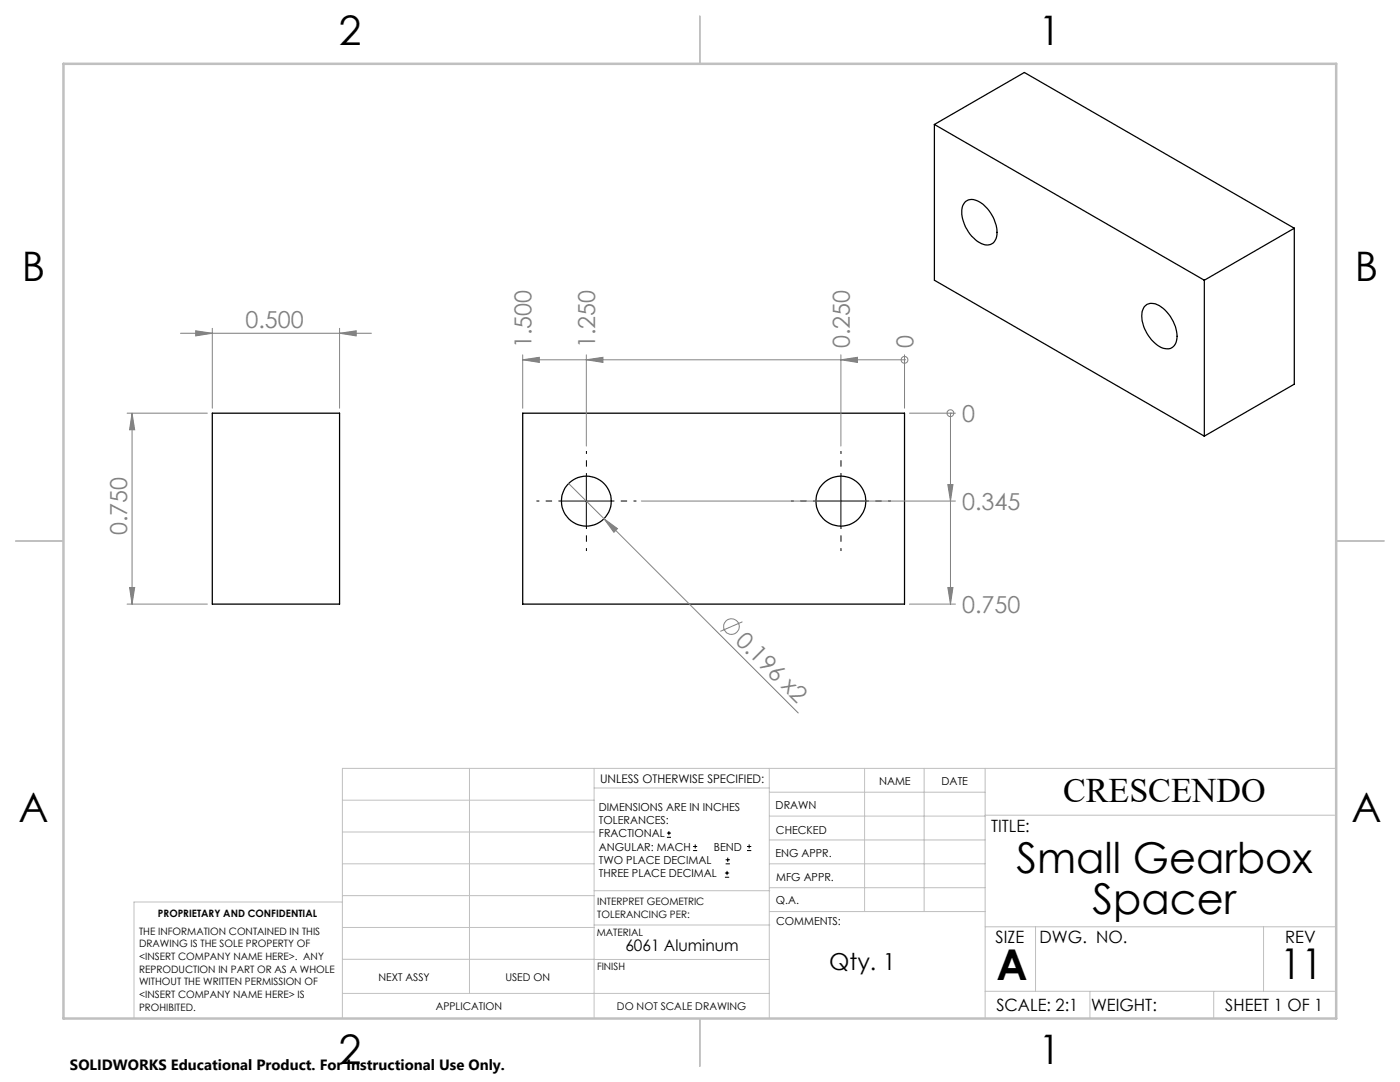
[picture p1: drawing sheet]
<svg xmlns="http://www.w3.org/2000/svg" width="279mm" height="216mm" viewBox="0 0 279 216" stroke-linecap="round" stroke-linejoin="round" font-family="sans-serif">
<g fill="none" stroke="#000" stroke-width=".25">
<path d="M186.5 24.8v31.1l53.8 31.1M186.5 24.8l53.8 31.1M186.5 24.8l17.9-10.3 53.9 31M192.7 40.2a2.79 2.79 0 0 1 3.6 .6 7.2 7.2 0 0 1 2.5 6.8 2.04 2.04 0 0 1-3.3 .8 7.2 7.2 0 0 1-3.4-7.3zM240.3 55.9v31.1M258.3 45.5l-18 10.4M258.3 45.5v31.2l-18 10.3M228.4 61.2a2.41 2.41 0 0 1 3.4 .1 7.4 7.4 0 0 1 3 6.6 1.98 1.98 0 0 1-3 1.5 7.5 7.5 0 0 1-3.9-7.2zM42.4 82.4h25.4v38.1h-25.4zM104.3 82.4h76.2v38.1h-76.2z"/>
<circle cx="117" cy="100" r="5"/>
<circle cx="167.8" cy="100" r="5"/>
</g>
<g fill="none" stroke="#808080" stroke-width=".2">
<path d="M36 66.5h38.1M39.1 66l3.3 .5-3.3 .5zM42.4 65.5v16M67.8 66.5l3.3-.5v1zM67.8 65.5v16M104.3 71.8l3.3-.5v1zM104.3 71.8h76.2M104.3 70.8v10.7M117 71.8l3.3-.5v1zM117 70.8v18.2M167.8 71.8l3.3-.5v1zM167.8 70.8v18.2"/>
<path d="M180.5 71.8h.1M180.5 70.8v10.7M25.4 82.4h16M26.4 82.4l.5 3.4h-1zM26.4 82.4v38.1M113.5 96.5l7 7M128 100h62.7M181.5 82.4h9.2M189.2 96.7h1l-.5 3.3zM189.7 82.4v38.1M189.7 82.4h.1M25.9 117.2h1l-.5 3.3z"/>
<path d="M120.5 103.5l2.7 2-.7 .7zM120.5 103.5l38.8 38.8M189.2 117.2h1l-.5 3.3zM25.4 120.5h16M148.2 124.1l-4.4 1.9M181.5 120.5h9.2"/>
<circle cx="180.5" cy="71.8" r=".68"/>
<circle cx="189.7" cy="82.4" r=".69"/>
<circle cx="146" cy="125" r="1.56"/>
</g>
<g fill="none" stroke="#000" stroke-width=".2">
<path d="M112 100h10M117 95v10M162.8 100h10M167.8 95v10M133.1 167.1h.8M133.1 166.2h.8M133.5 165.8v.9M138.3 169.7h.8M138.3 168.9h.8M138.7 168.5v.8M144.7 175h.8M144.7 174.2h.8"/>
<path d="M144.8 172.4h.9M144.8 171.6h.9M145.1 173.8v.8M145.2 171.1v.9M149.1 169.7h.8M149.1 168.9h.8M149.5 168.5v.8"/>
</g>
<path d="M112 100h-4.9M117 95v-5M122 100h5M162.8 100h-4.9M167.8 95v-5M172.8 100h5M117 105v5M167.8 105v5" fill="none" stroke="#000" stroke-width=".2" stroke-dasharray="15.2 1.3 1.3 1.3" stroke-dashoffset="14.7" stroke-linecap="butt"/>
<g fill="none" stroke="#c0c0c0" stroke-width=".2">
<path d="M68.3 159.7h50.3M93.7 153.3v44.9M118.6 153.3v49.9M118.6 157.2h34.9M153.5 153.3v49.9M153.5 158.1h43.1M172.5 153.3v28.6M184.4 153.3v28.6M196.6 153.3v49.9M266.7 153.3h-198.4v49.9M68.3 178.7h50.3M68.3 172.4h50.3"/>
<path d="M68.3 166h50.3M68.3 180h-41.6v23.2M118.6 177.7h35M153.5 167.6h43.1M153.5 162.8h43.1M153.5 172.4h43.1M153.5 177.1h43.1M196.6 162.7h70.1M68.3 198.2h85.2M68.3 191.4l85.2 .1M68.3 185.1h50.3M118.6 184.6h35"/>
<path d="M153.6 181.9h43M196.6 197.8h70.1M196.6 184.9h70.1M206.7 184.9v12.9M217.5 197.8v5.4M242.2 197.8v5.4M252.2 184.9v12.9"/>
</g>
<path d="M139.7 3.2v9.5M3.1 107.9h9.6M266.7 107.9h9.5M139.7 203.2v9.6" fill="none" stroke="#c0c0c0" stroke-width=".25"/>
<path d="M12.7 12.7h254v190.5h-254z" fill="none" stroke="#c0c0c0" stroke-width=".5"/>
<g fill="#808080">
<path d="M120.5 103.5l2.7 2-.7 .7z"/>
<path d="M67.8 66.5l3.3-.5v1zM39.1 66l3.3 .5-3.3 .5z"/>
<path d="M26.4 82.4l.5 3.4h-1zM25.9 117.2h1l-.5 3.3z"/>
<path d="M189.2 96.7h1l-.5 3.3zM189.2 117.2h1l-.5 3.3z"/>
<path d="M167.8 71.8l3.3-.5v1zM117 71.8l3.3-.5v1zM104.3 71.8l3.3-.5v1z"/>
</g>
<g font-size="8.5">
<text x="202.9" y="174.2">Small Gearbox</text>
<text x="218" y="182.3">Spacer</text>
<text x="198.9" y="195.5">A</text>
<text x="255.5" y="195.4">11</text>
</g>
<g font-size="8.1">
<text x="67.6" y="8.9">2</text>
<text x="207.3" y="8.9">1</text>
<text x="4.4" y="56.2">B</text>
<text x="270.4" y="56.2">B</text>
<text x="3.7" y="164.1">A</text>
<text x="269.7" y="164.1">A</text>
<text x="67.6" y="212.4">2</text>
<text x="207.3" y="212.4">1</text>
</g>
<text font-size="6.9" x="212.2" y="160.1">CRESCENDO</text>
<g font-size="4.7" fill="#808080">
<text x="49" y="65.5">0.500</text>
<text x="106.1" y="69.5" transform="rotate(-90 106.1 69.5)">1.500</text>
<text x="118.8" y="69.5" transform="rotate(-90 118.8 69.5)">1.250</text>
<text x="169.6" y="69.5" transform="rotate(-90 169.6 69.5)">0.250</text>
<text x="182.3" y="69.5" transform="rotate(-90 182.3 69.5)">0</text>
<text x="192" y="84.2">0</text>
<text x="192" y="101.7">0.345</text>
<text x="25.4" y="106.8" transform="rotate(-90 25.4 106.8)">0.750</text>
<text x="192" y="122.3">0.750</text>
<text x="146.6" y="128" transform="rotate(45 146.6 128)">0.196 x2</text>
</g>
<text font-size="4.7" x="165.5" y="193.5">Qty. 1</text>
<g font-size="3.4">
<text x="197.8" y="166">TITLE:</text>
<text x="198.7" y="188.1">SIZE</text>
<text x="207.5" y="188.1">DWG. NO.</text>
<text x="256.5" y="188.2">REV</text>
<text x="198.8" y="201.7">SCALE: 2:1</text>
<text x="217.7" y="201.8">WEIGHT:</text>
<text x="244.5" y="201.7">SHEET 1 OF 1</text>
</g>
<text font-size="3.2" x="124.8" y="189.8">6061 Aluminum</text>
<text font-size="3" x="14" y="213.5">SOLIDWORKS Educational Product. For Instructional Use Only.</text>
<text font-size="2.4" x="119.8" y="156.2">UNLESS OTHERWISE SPECIFIED:</text>
<g font-size="2.2">
<text x="119.5" y="161.8">DIMENSIONS ARE IN INCHES</text>
<text x="154.8" y="161.4">DRAWN</text>
<text x="175.4" y="156.6">NAME</text>
<text x="187.9" y="156.7">DATE</text>
<text x="119.5" y="164.4">TOLERANCES:</text>
<text x="119.5" y="167.1">FRACTIONAL</text>
<text x="154.9" y="166.3">CHECKED</text>
<text x="119.5" y="169.7">ANGULAR: MACH</text>
<text x="119.5" y="172.4">TWO PLACE DECIMAL</text>
<text x="142.5" y="169.7">BEND</text>
<text x="154.8" y="171">ENG APPR.</text>
<text x="119.5" y="175">THREE PLACE DECIMAL</text>
<text x="154.9" y="175.7">MFG APPR.</text>
<text x="154.9" y="180.4">Q.A.</text>
<text x="154.9" y="184.6">COMMENTS:</text>
</g>
<g font-size="2.1">
<text x="75.5" y="195.7">NEXT ASSY</text>
<text x="100.9" y="195.7">USED ON</text>
<text x="86.9" y="201.5">APPLICATION</text>
<text x="123.1" y="201.6">DO NOT SCALE DRAWING</text>
</g>
<g font-size="2">
<text x="31.5" y="182.9">PROPRIETARY AND CONFIDENTIAL</text>
<text x="119.2" y="180.6">INTERPRET GEOMETRIC</text>
<text x="119.2" y="183.1">TOLERANCING PER:</text>
<text x="27.8" y="186.5">THE INFORMATION CONTAINED IN THIS</text>
<text x="27.8" y="189">DRAWING IS THE SOLE PROPERTY OF</text>
<text x="27.8" y="191.6">&lt;INSERT COMPANY NAME HERE&gt;. ANY</text>
<text x="119.1" y="186.7">MATERIAL</text>
<text x="27.8" y="194.1">REPRODUCTION IN PART OR AS A WHOLE</text>
<text x="27.8" y="196.6">WITHOUT THE WRITTEN PERMISSION OF</text>
<text x="119.1" y="193.5">FINISH</text>
<text x="27.8" y="199.1">&lt;INSERT COMPANY NAME HERE&gt; IS</text>
<text x="27.8" y="201.7">PROHIBITED.</text>
</g>
</svg>
